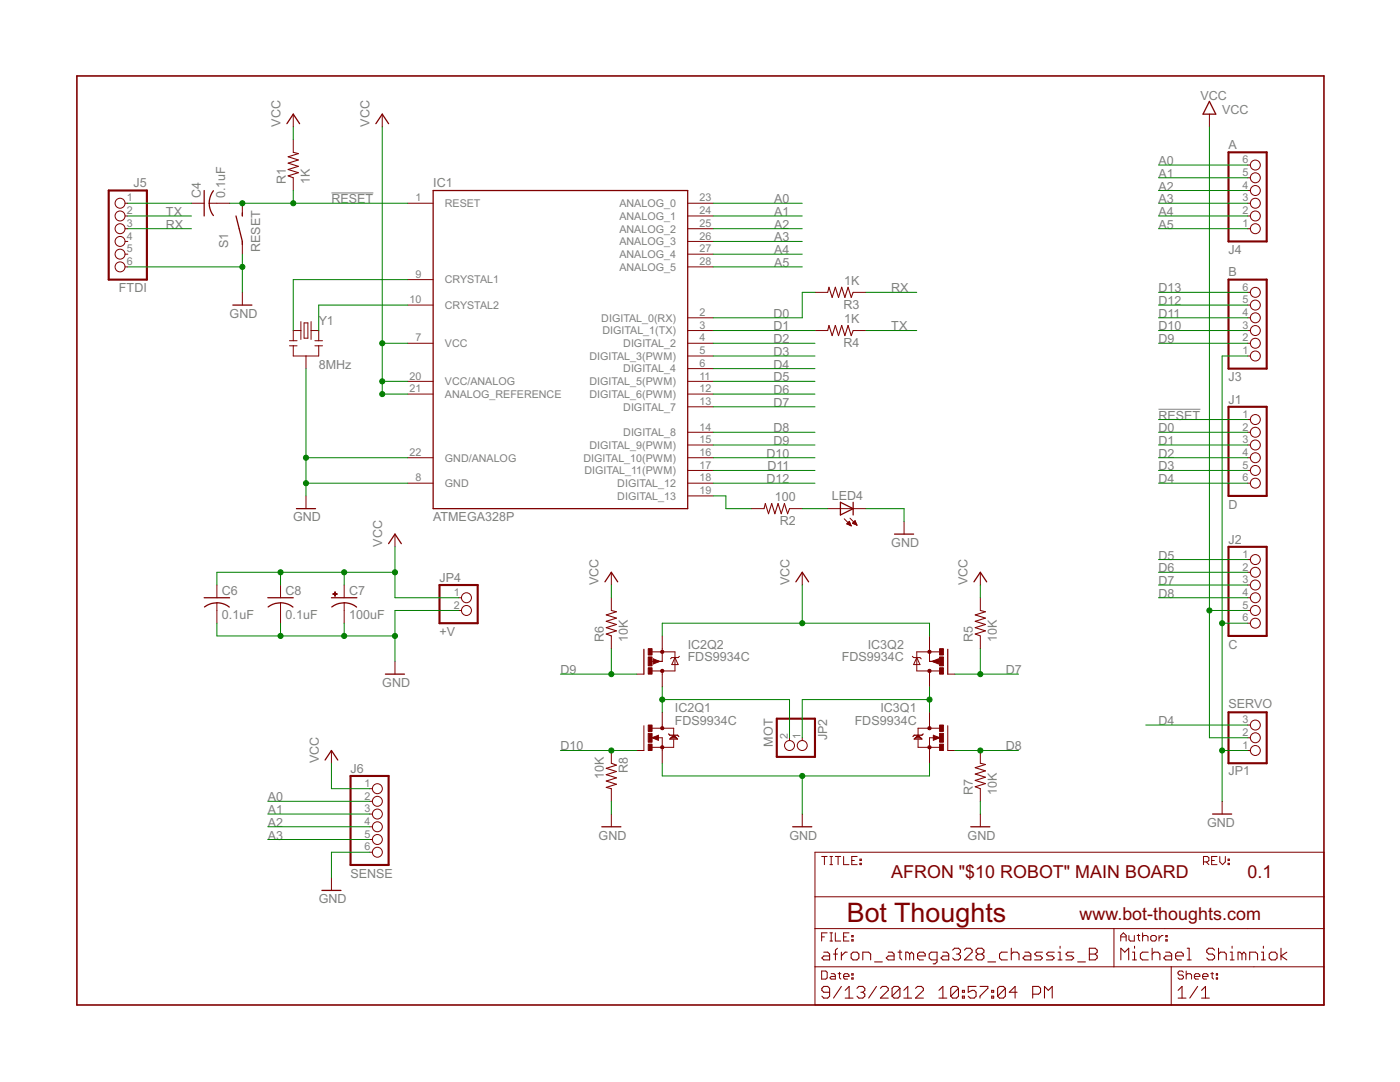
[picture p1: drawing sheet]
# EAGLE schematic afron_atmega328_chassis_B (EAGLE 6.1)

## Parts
C4  0.1uF  C-US050-024X044  [C050-024X044]
C6  0.1uF  C-US050-024X044  [C050-024X044]
C7  100uF  CPOL-USE2.5-6  [E2,5-6]
C8  0.1uF  C-US050-024X044  [C050-024X044]
IC1  ATMEGA328P  ATMEGA168-PU  [DIL28-3]
IC2  FDS9934C  [SOIC8]
IC3  FDS9934C  [SOIC8]
J1  D  PINHD-1X06_2.54  [1X06]
J2  C  PINHD-1X06_2.54  [1X06]
J3  B  PINHD-1X06_2.54  [1X06]
J4  A  PINHD-1X06_2.54  [1X06]
J5  FTDI  PINHD-1X06_2.54  [1X06]
J6  SENSE  PINHD-1X06_2.54  [1X06]
JP1  SERVO  PINHD-1X03_2.54  [1X03]
JP2  MOT  PINHD-1X02_2.54-S  [1X02-S]
JP4  +V  PINHD-1X02_2.54-S  [1X02-S]
LED4  LED3MM  [LED3MM]
R1  1K  R-US_0204/5  [0204/5]
R2  100  R-US_0204/5  [0204/5]
R3  1K  R-US_0204/5  [0204/5]
R4  1K  R-US_0204/5  [0204/5]
R5  10K  R-US_0204/5  [0204/5]
R6  10K  R-US_0204/5  [0204/5]
R7  10K  R-US_0204/5  [0204/5]
R8  10K  R-US_0204/5  [0204/5]
S1  RESET  SPST_TACT2  [6MMTACTILE]
Y1  8MHz  RESONATORPTH  [RESONATOR-PTH]

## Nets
!RESET: C4.2 IC1.1(RESET) J1.1 R1.1 S1.P$2(S)
A0: IC1.23(ANALOG_0) J4.6 J6.2
A1: IC1.24(ANALOG_1) J4.5 J6.3
A2: IC1.25(ANALOG_2) J4.4 J6.4
A3: IC1.26(ANALOG_3) J4.3 J6.5
A4: IC1.27(ANALOG_4) J4.2
A5: IC1.28(ANALOG_5) J4.1
D0: IC1.2(DIGITAL_0(RX)) J1.2 R3.2
D1: IC1.3(DIGITAL_1(TX)) J1.3 R4.2
D2: IC1.4(DIGITAL_2) J1.4
D3: IC1.5(DIGITAL_3(PWM)) J1.5
D4: IC1.6(DIGITAL_4) J1.6 JP1.3
D5: IC1.11(DIGITAL_5(PWM)) J2.1
D6: IC1.12(DIGITAL_6(PWM)) J2.2
D7: IC1.13(DIGITAL_7) IC3.4(Q2:G) J2.3 R5.1
D8: IC1.14(DIGITAL_8) IC3.2(Q1:G) J2.4 R7.2
D9: IC1.15(DIGITAL_9(PWM)) IC2.4(Q2:G) J3.2 R6.1
D10: IC1.16(DIGITAL_10(PWM)) IC2.2(Q1:G) J3.3 R8.1
D11: IC1.17(DIGITAL_11(PWM)) J3.4
D12: IC1.18(DIGITAL_12) J3.5
D13: IC1.19(DIGITAL_13) J3.6 R2.2
GND: C6.2 C7.- C8.2 IC1.8(GND) IC1.22(GND/ANALOG) IC2.1(Q1:S) IC3.1(Q1:S) J2.6 J3.1 J5.6 J6.6 JP1.1 JP4.2 LED4.K(C) R7.1 R8.2 S1.P$1(P) Y1.2
MA: IC2.5(Q2:D) IC2.6(Q2:D) IC2.7(Q1:D) IC2.8(Q1:D) JP2.2
MB: IC3.5(Q2:D) IC3.6(Q2:D) IC3.7(Q1:D) IC3.8(Q1:D) JP2.1
N$2: IC1.9(CRYSTAL1) Y1.1
N$3: IC1.10(CRYSTAL2) Y1.3
N$4: C4.1 J5.1
N$6: LED4.A R2.1
RX: J5.3 R3.1
TX: J5.2 R4.1
VCC: C6.1 C7.+ C8.1 IC1.7(VCC) IC1.20(VCC/ANALOG) IC1.21(ANALOG_REFERENCE) IC2.3(Q2:S) IC3.3(Q2:S) J2.5 J6.1 JP1.2 JP4.1 R1.2 R5.2 R6.2
Unconnected: J5.4 J5.5

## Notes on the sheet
- AFRON "$10 ROBOT" MAIN BOARD | 0.1

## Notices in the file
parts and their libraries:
SparkFun: Licensing: CC v3.0 Share-Alike You are welcome to use this library for commercial purposes.
